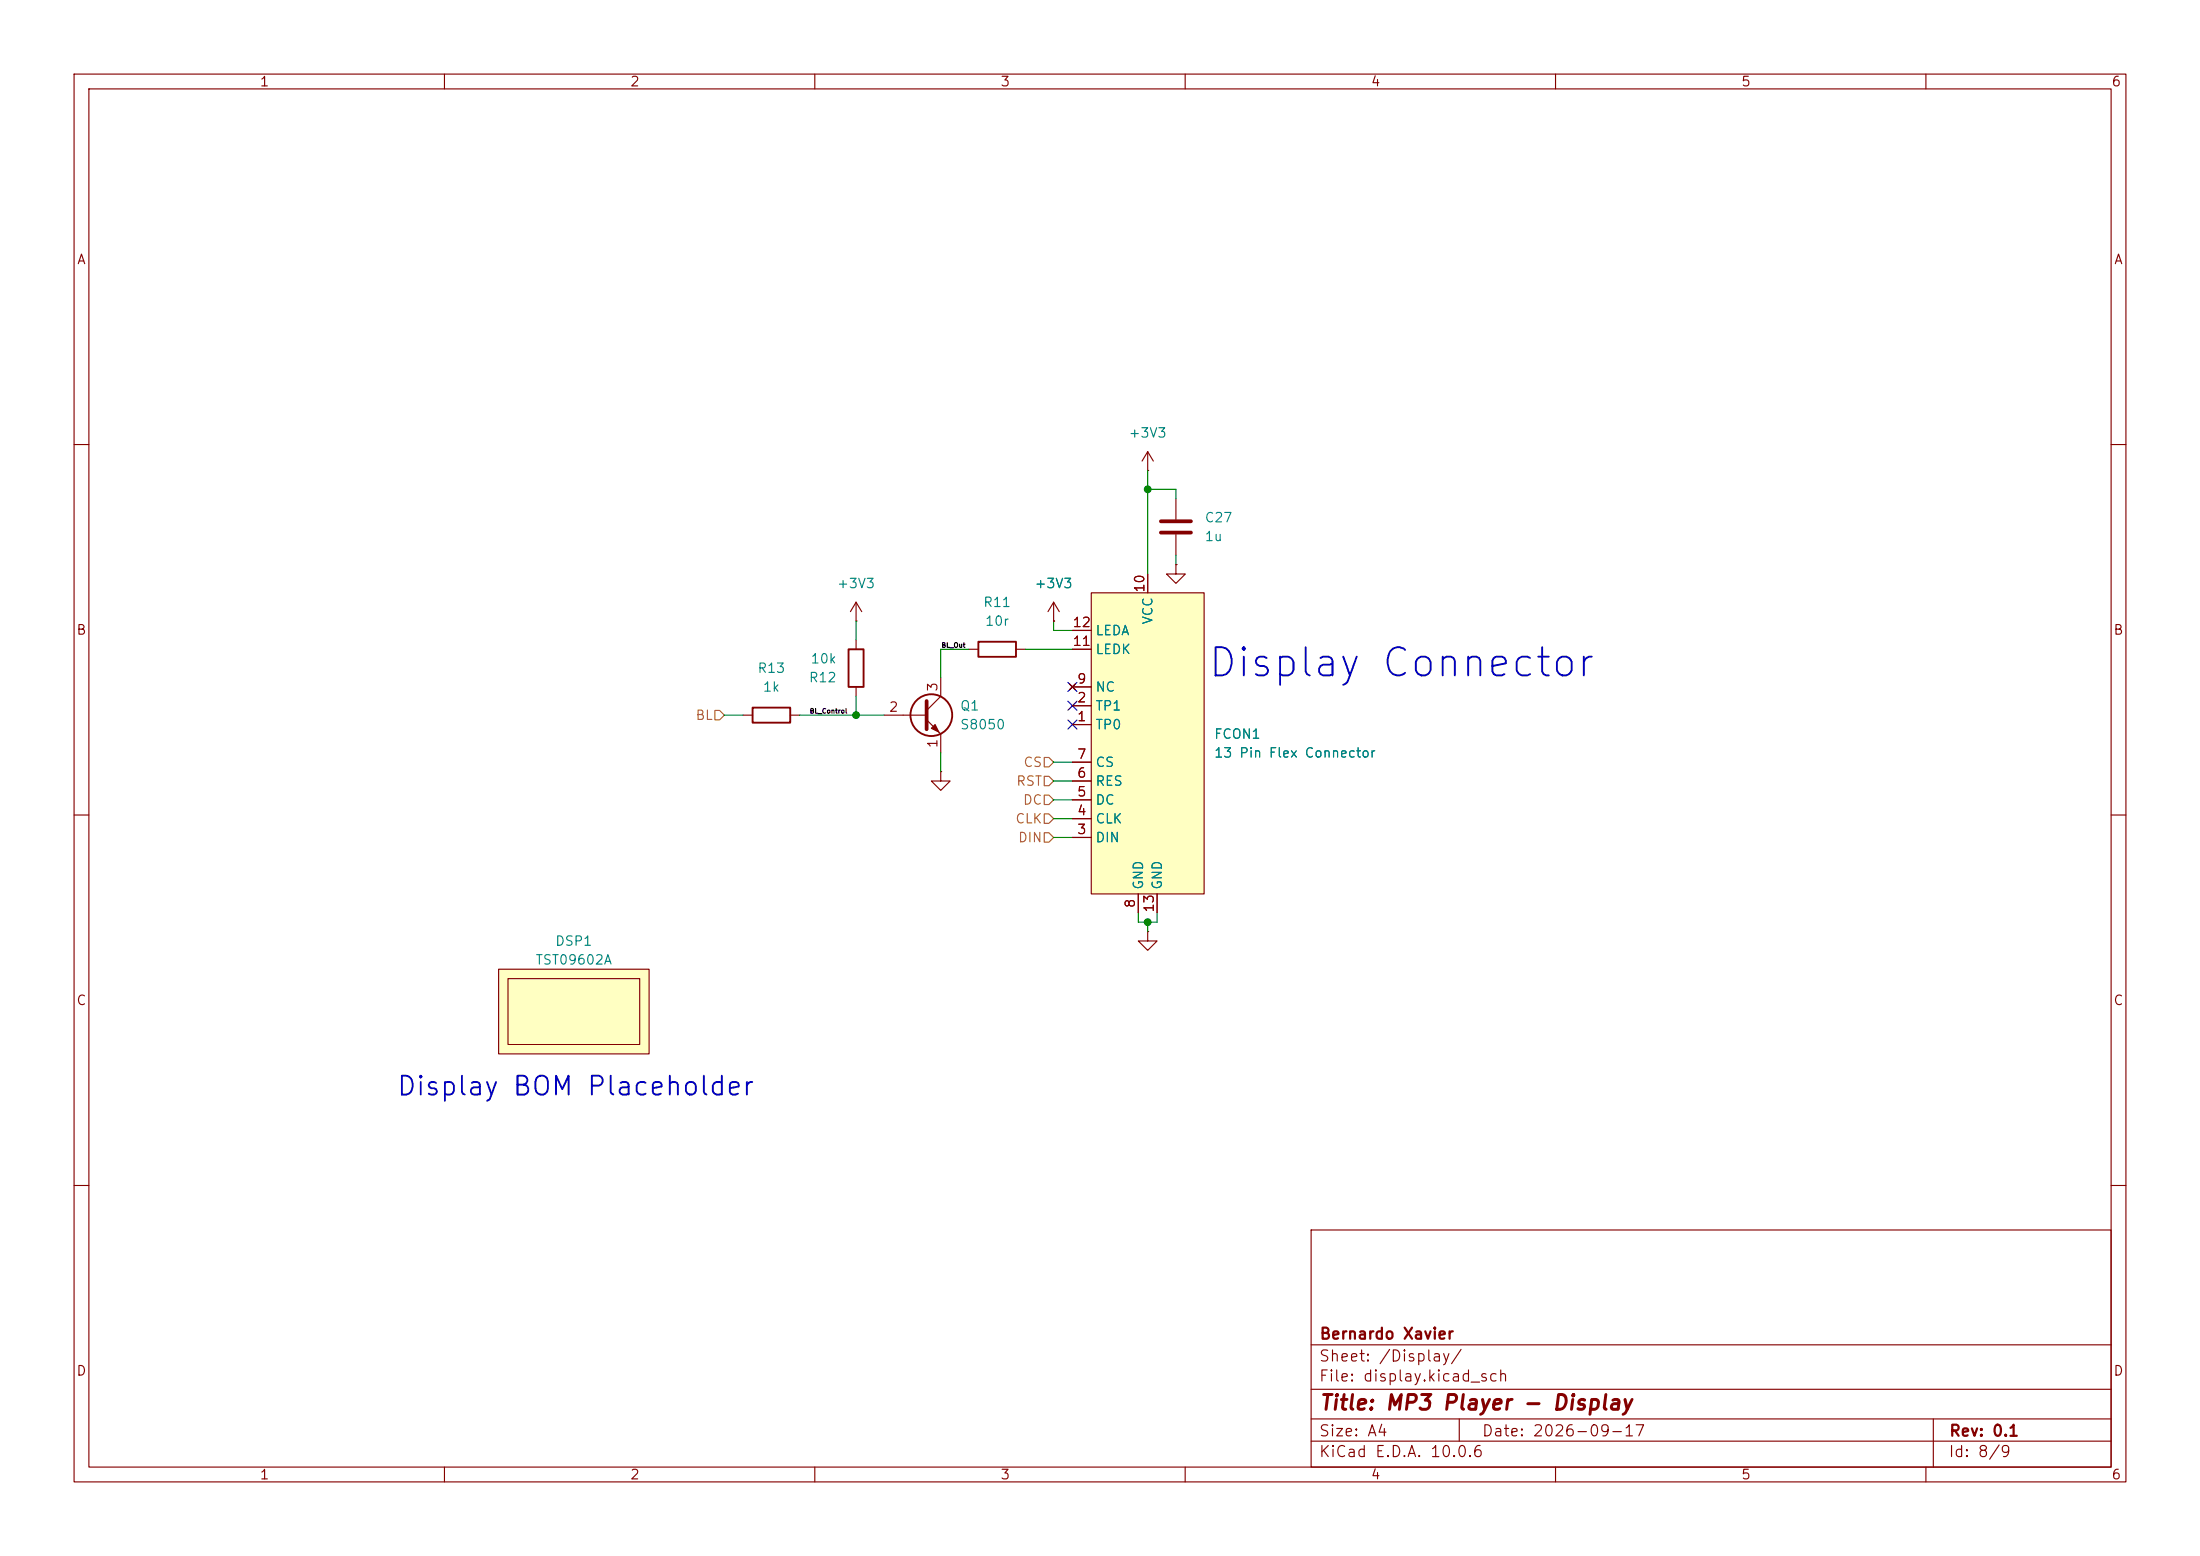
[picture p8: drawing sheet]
<svg xmlns="http://www.w3.org/2000/svg" width="297mm" height="210mm" viewBox="0 0 297 210" stroke-linecap="round" stroke-linejoin="round" font-family="sans-serif">
<g fill="none" stroke="#840000" stroke-width=".15">
<path d="M10 10h277v190h-277zM12 12h273v186h-273zM60 10v2M110 10v2M160 10v2M210 10v2M260 10v2M10 60h2M154.9 63.5h.1M154.9 61l-.7 1.2M154.9 61l.8 1.2M154.9 61v2.5"/>
<path d="M285 60h2M10 110h2M285 110h2M10 160h2M177 166h108v32h-108zM285 160h2M60 198v2M110 198v2M160 198v2M177 194.5h108M177 191.5h108M177 187.5h108"/>
<path d="M177 181.5h108M197 191.5v3M210 198v2M260 198v2M261 191.5v6.5"/>
</g>
<path d="M67.3 130.8h20.3v11.4h-20.3z" fill="#ffffc2"/>
<g fill="none" stroke="#840000" stroke-width=".15">
<path d="M100.3 96.5h1.3M106.7 96.5h1.2M115.6 83.8h.1M115.6 81.3v2.5M115.6 86.4v1.2M115.6 92.7v1.3M115.6 81.3l-.8 1.3M115.6 81.3l.7 1.3M119.4 96.5h5.7M125.1 97.2l1.9 1.9v2.5M127 91.4v2.6l-1.9 1.9M130.8 87.6h1.3"/>
<path d="M137.2 87.6h1.2M142.2 83.8h.1M142.2 81.3l-.7 1.3M142.2 81.3l.8 1.3M142.2 81.3v2.5M127 104.1v1.3h1.3l-1.3 1.3-1.3-1.3h1.3M127 104.1h.1M67.3 130.8h20.3v11.4h-20.3zM68.6 132.1h17.8v8.9h-17.8zM154.9 125.7v1.3h1.3l-1.3 1.3-1.2-1.3h1.2M154.9 125.7h.1"/>
</g>
<g fill="none" stroke="#840000" stroke-width=".25">
<path d="M101.6 95.5h5.1v2h-5.1zM114.6 87.6h2v5.1h-2zM132.1 86.6h5.1v2h-5.1z"/>
<circle cx="125.7" cy="96.5" r="2.82"/>
</g>
<path d="M125.1 94.6v3.8" fill="none" stroke="#840000" stroke-width=".51"/>
<path d="M125.7 98.3l.5-.5 .5 1z" fill="#840000" stroke="#840000" stroke-width=".15"/>
<path d="M147.3 80h15.3v40.7h-15.3z" fill="#ffffc2"/>
<g fill="none" stroke="#840000" stroke-width=".15">
<path d="M154.9 77.5v2.5M158.7 76.2v1.3h1.3l-1.3 1.2-1.2-1.2h1.2M158.7 76.2h.1M158.7 67.3v2.8M158.7 72.1v2.8M142.2 83.8h.1M144.4 92.3l.8 .8M144.8 97.8h2.5M144.8 95.3h2.5M144.8 92.7h2.5M144.8 87.6h2.5M144.8 85.1h2.5"/>
<path d="M145.2 92.3l-.8 .8M147.3 80h15.3v40.7h-15.3zM144.8 105.4h2.5M144.8 102.9h2.5M144.8 113h2.5M144.8 110.5h2.5M144.8 108h2.5M153.7 120.7v2.5M156.2 120.7v2.5"/>
</g>
<path d="M156.7 70.4h4.1M156.7 71.9h4.1" fill="none" stroke="#840000" stroke-width=".51"/>
<path d="M96.5 95.9h.7l.6 .6-.6 .7h-.7zM141 107.3h.6l.6 .7-.6 .6h-.6zM141 112.4h.6l.6 .6-.6 .7h-.6zM141 109.9h.6l.6 .6-.6 .6h-.6zM141 104.8h.6l.6 .6-.6 .6h-.6zM141 102.2h.6l.6 .7-.6 .6h-.6z" fill="none" stroke="#848400" stroke-width=".15"/>
<g fill="none" stroke="#008400" stroke-width=".15">
<path d="M154.9 66h3.8v1.3M154.9 63.5v14M158.7 74.9v1.3M97.8 96.5h2.5M107.9 96.5h11.5M115.6 83.8v2.6M115.6 94v2.5M130.8 87.6h-3.8v3.8M138.4 87.6h6.4M142.2 83.8v1.3h2.6M127 101.6v2.5M142.2 102.9h2.6"/>
<path d="M142.2 105.4h2.6M142.2 113h2.6M142.2 110.5h2.6M142.2 108h2.6M153.7 123.2v1.3h2.5v-1.3M154.9 124.5v1.2"/>
</g>
<path d="M144.2 97.2l1.2 1.2M144.2 92.1l1.2 1.2M144.2 94.6l1.2 1.3M145.4 97.2l-1.2 1.2M145.4 92.1l-1.2 1.2M145.4 94.6l-1.2 1.3" fill="none" stroke="#000084" stroke-width=".15"/>
<g fill="#008400" stroke="#008400" stroke-width=".14">
<circle cx="154.9" cy="124.5" r=".46"/>
<circle cx="154.9" cy="66" r=".46"/>
<circle cx="115.6" cy="96.5" r=".46"/>
</g>
<text font-size="3.8" fill="#0000c2" x="162.8" y="92.3">Display Connector</text>
<text font-size="2.5" fill="#0000c2" x="53.4" y="148.5">Display BOM Placeholder</text>
<text font-size="2" fill="#840000" x="178" y="190.8">Title: MP3 Player - Display</text>
<g font-size="1.5" fill="#840000">
<text x="178" y="184.1">Sheet: /Display/</text>
<text x="178" y="181.1">Bernardo Xavier</text>
<text x="178" y="186.8">File: display.kicad_sch</text>
<text x="178" y="197">KiCad E.D.A. 10.0.6</text>
<text x="178" y="194.2">Size: A4</text>
<text x="200" y="194.2">Date: 2026-09-17</text>
<text x="263" y="197">Id: 8/9</text>
<text x="263" y="194.2">Rev: 0.1</text>
</g>
<g font-size="1.3" fill="#840000">
<text x="35" y="12">1</text>
<text x="85" y="12">2</text>
<text x="135" y="12">3</text>
<text x="185" y="12">4</text>
<text x="235" y="12">5</text>
<text x="285" y="12">6</text>
<text x="10.3" y="36">A</text>
<text x="285.3" y="36">A</text>
<text x="154.8" y="80.1" transform="rotate(-90 154.8 80.1)">10</text>
<text x="10.2" y="86">B</text>
<text x="144.7" y="87.5">11</text>
<text x="144.7" y="85">12</text>
<text x="285.2" y="86">B</text>
<text x="126.9" y="93.4" transform="rotate(-90 126.9 93.4)">3</text>
<text x="145.3" y="95.1">2</text>
<text x="145.3" y="92.6">9</text>
<text x="119.9" y="96.4">2</text>
<text x="126.9" y="101.1" transform="rotate(-90 126.9 101.1)">1</text>
<text x="145.3" y="97.7">1</text>
<text x="145.3" y="105.3">6</text>
<text x="145.3" y="102.7">7</text>
<text x="145.3" y="107.8">5</text>
<text x="145.3" y="112.9">3</text>
<text x="145.3" y="110.4">4</text>
<text x="153.5" y="122.7" transform="rotate(-90 153.5 122.7)">8</text>
<text x="156.1" y="123.3" transform="rotate(-90 156.1 123.3)">13</text>
<text x="10.2" y="136">C</text>
<text x="285.2" y="136">C</text>
<text x="10.2" y="186">D</text>
<text x="285.2" y="186">D</text>
<text x="35" y="200">1</text>
<text x="85" y="200">2</text>
<text x="135" y="200">3</text>
<text x="185" y="200">4</text>
<text x="235" y="200">5</text>
<text x="285" y="200">6</text>
</g>
<g font-size="1.3" fill="#008484">
<text x="152.3" y="59.4">+3V3</text>
<text x="162.5" y="70.8">C27</text>
<text x="162.5" y="73.4">1u</text>
<text x="112.9" y="79.7">+3V3</text>
<text x="132.6" y="82.2">R11</text>
<text x="139.6" y="79.7">+3V3</text>
<text x="109.3" y="89.9">10k</text>
<text x="132.9" y="84.8">10r</text>
<text x="147.8" y="88.6">LEDK</text>
<text x="147.8" y="86.1">LEDA</text>
<text x="155.9" y="84.4" transform="rotate(-90 155.9 84.4)">VCC</text>
<text x="102.2" y="91.1">R13</text>
<text x="102.9" y="93.7">1k</text>
<text x="109.1" y="92.4">R12</text>
<text x="147.8" y="93.7">NC</text>
<text x="129.5" y="96.2">Q1</text>
<text x="129.5" y="98.8">S8050</text>
<text x="147.8" y="98.8">TP0</text>
<text x="147.8" y="96.2">TP1</text>
<text x="163.8" y="100">FCON1</text>
<text x="147.8" y="106.4">RES</text>
<text x="147.8" y="103.8">CS</text>
<text x="163.8" y="102.6">13 Pin Flex Connector</text>
<text x="147.8" y="114">DIN</text>
<text x="147.8" y="111.5">CLK</text>
<text x="147.8" y="108.9">DC</text>
<text x="154.6" y="120.2" transform="rotate(-90 154.6 120.2)">GND</text>
<text x="157.2" y="120.2" transform="rotate(-90 157.2 120.2)">GND</text>
<text x="72.2" y="130.5">TST09602A</text>
<text x="74.9" y="128">DSP1</text>
</g>
<g font-size="1.3" fill="#848400">
<text x="93.8" y="97.5">BL</text>
<text x="137.1" y="106.4">RST</text>
<text x="138.1" y="103.8">CS</text>
<text x="137" y="111.5">CLK</text>
<text x="137.3" y="114">DIN</text>
<text x="138" y="108.9">DC</text>
</g>
<g font-size=".6">
<text x="127" y="87.6">BL_Out</text>
<text x="109.3" y="96.5">BL_Control</text>
</g>
</svg>
